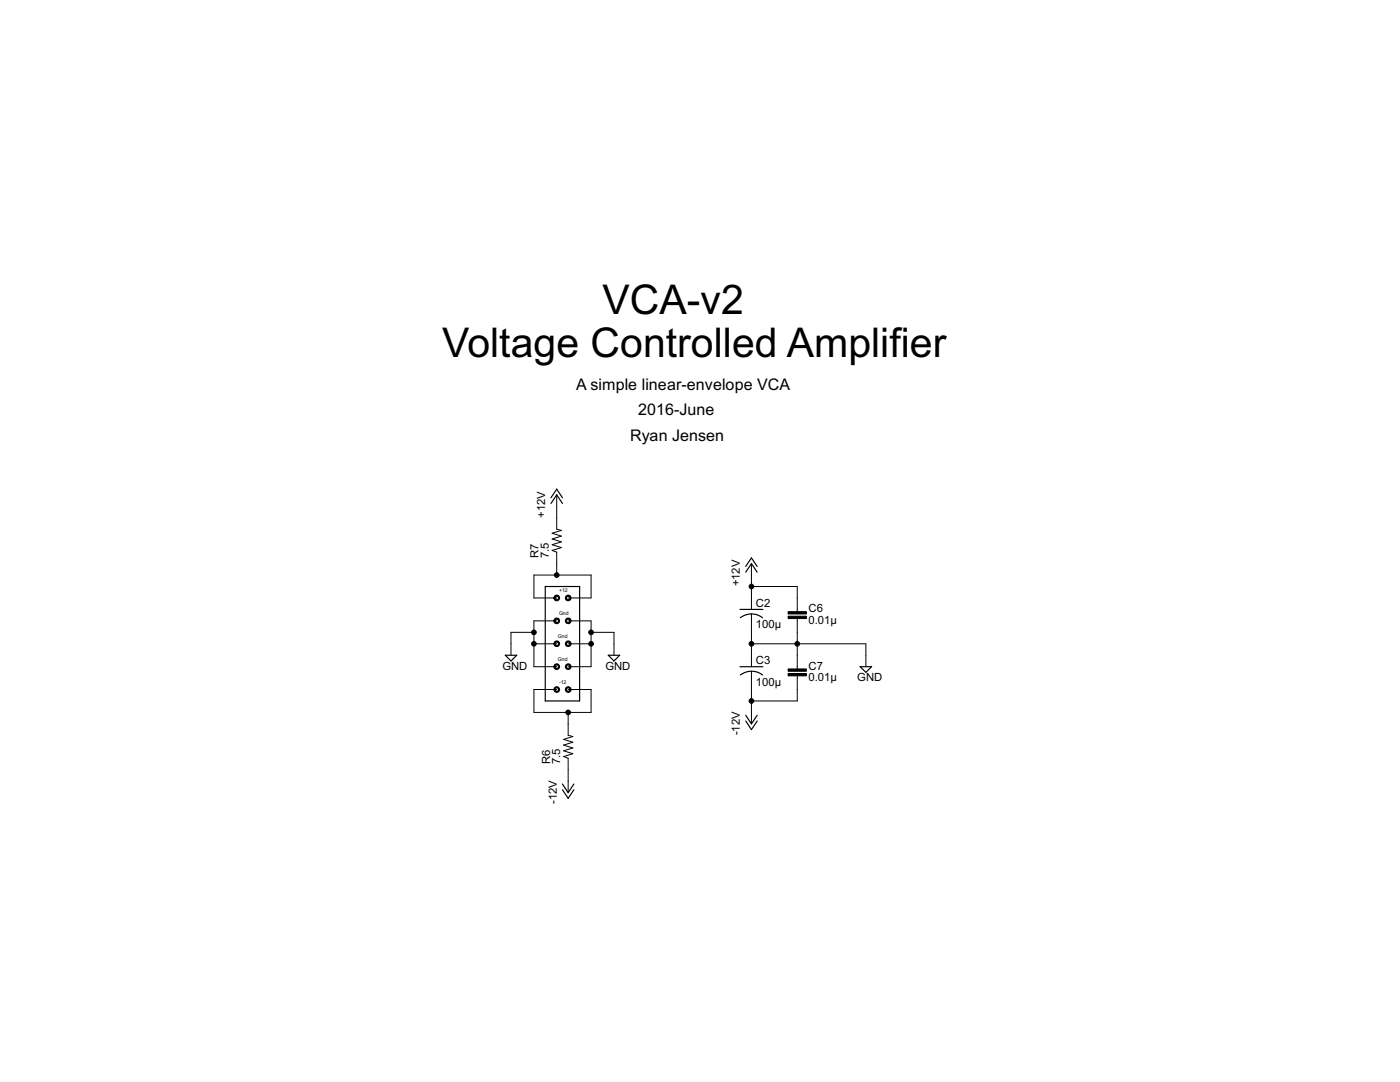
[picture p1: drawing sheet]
<svg xmlns="http://www.w3.org/2000/svg" width="279mm" height="216mm" viewBox="0 0 279 216" stroke-linecap="round" stroke-linejoin="round" font-family="sans-serif">
<g fill="none" stroke="#000" stroke-width=".23">
<path d="M110 99.3l1.1-1.7 1.1 1.7M108.8 117h6.9v22.9h-6.9zM110 100.5l1.1-1.8 1.1 1.8M148.8 114.2l1.2-1.7 1.1 1.7M148.8 113l1.2-1.7 1.1 1.7M100.8 130.7h2.3l-1.1 1.2zM121.4 130.7h2.3l-1.2 1.2zM147.7 121.6h4.6M147.7 133h4.6M150 122.5l.9 .1 1.3 .7M150 122.5l-1 .1-1.3 .7M150 133.9l1.4 .3 .8 .5"/>
<path d="M150 133.9l-1 .2-1.3 .6M171.7 133h2.2l-1.1 1.2zM112.2 156.4l1.2 1.8 1.1-1.8M112.2 157.6l1.2 1.7 1.1-1.7M148.8 142.7l1.2 1.7 1.1-1.7M148.8 143.9l1.2 1.7 1.1-1.7"/>
</g>
<g fill="none" stroke="#000" stroke-width=".2">
<path d="M111.1 98.7v6.9l.9 .2-1.8 .6 1.8 .6-1.8 .5 1.8 .6-1.8 .6 1.8 .6-1.8 .5 .9 .4v4.5M111.1 119.3h-4.5v-4.6h11.4v4.6h-4.6M150 112.5v9.1M150 117h9.1v5M106.6 126.2h-4.6v4.5M106.6 128.5h4.5M111.1 123.9h-4.5v9.1h4.5M111.1 137.6h-4.5v4.6h11.4v-4.6h-4.6M113.4 123.9h4.6v9.1h-4.6M113.4 128.5h4.6M118 126.2h4.5v4.5M150 122.5v10.5"/>
<path d="M150 133.9v10.5M150 128.5h22.8v4.5M159.1 123.4v10.1M159.1 134.9v5h-9.1M113.4 142.2v4.5l.9 .3-1.8 .5 1.8 .6-1.8 .6 1.8 .5-1.8 .6 1.8 .6-1.8 .6 .9 .3v6.9"/>
</g>
<path d="M157.3 123h3.6v.4h-3.6zM157.3 122h3.6v.5h-3.6zM157.3 134.4h3.6v.5h-3.6zM157.3 133.5h3.6v.4h-3.6z" fill="#000" stroke="#000" stroke-width=".2"/>
<g fill="#000" stroke="#000" stroke-width=".2">
<path d="M110.7 118.9a.58 .58 0 0 1 .9 .2 .58 .58 0 0 1-.4 .8 .58 .58 0 0 1-.7-.6h.3a.34 .34 0 0 1 .4-.4 .34 .34 0 0 1 .2 .6 .34 .34 0 0 1-.6-.1l-.3-.1z" fill-rule="evenodd"/>
<path d="M113 118.9a.58 .58 0 0 1 .9 .2 .58 .58 0 0 1-.4 .8 .58 .58 0 0 1-.7-.6h.3a.34 .34 0 0 1 .4-.4 .34 .34 0 0 1 .2 .6 .34 .34 0 0 1-.6-.1l-.3-.1z" fill-rule="evenodd"/>
<path d="M110.7 128a.58 .58 0 0 1 .9 .2 .58 .58 0 0 1-.4 .8 .58 .58 0 0 1-.7-.5h.3a.34 .34 0 0 1 .4-.4 .34 .34 0 0 1 .2 .5 .34 .34 0 0 1-.6 0l-.3-.1z" fill-rule="evenodd"/>
<path d="M110.7 123.5a.58 .58 0 0 1 .9 .1 .58 .58 0 0 1-.4 .9 .58 .58 0 0 1-.7-.6h.3a.34 .34 0 0 1 .4-.4 .34 .34 0 0 1 .2 .6 .34 .34 0 0 1-.6-.1l-.3-.1z" fill-rule="evenodd"/>
<path d="M110.7 132.6a.58 .58 0 0 1 .9 .1 .58 .58 0 0 1-.3 .9 .58 .58 0 0 1-.8-.6h.3a.34 .34 0 0 1 .4-.3 .34 .34 0 0 1 .2 .5 .34 .34 0 0 1-.6 0l-.3-.2z" fill-rule="evenodd"/>
<path d="M110.7 137.2a.58 .58 0 0 1 .9 .1 .58 .58 0 0 1-.4 .9 .58 .58 0 0 1-.7-.6h.3a.34 .34 0 0 1 .4-.4 .34 .34 0 0 1 .2 .6 .34 .34 0 0 1-.6-.1v-.1h-.3z" fill-rule="evenodd"/>
<path d="M113 128a.58 .58 0 0 1 .9 .2 .58 .58 0 0 1-.4 .8 .58 .58 0 0 1-.7-.5h.3a.34 .34 0 0 1 .4-.4 .34 .34 0 0 1 .2 .5 .34 .34 0 0 1-.6 0l-.3-.1z" fill-rule="evenodd"/>
<path d="M113 137.2a.58 .58 0 0 1 .9 .1 .58 .58 0 0 1-.4 .9 .58 .58 0 0 1-.7-.6h.3a.34 .34 0 0 1 .4-.4 .34 .34 0 0 1 .2 .6 .34 .34 0 0 1-.6-.1v-.1h-.3z" fill-rule="evenodd"/>
<path d="M113 123.5a.58 .58 0 0 1 .9 .1 .58 .58 0 0 1-.4 .9 .58 .58 0 0 1-.7-.6h.3a.34 .34 0 0 1 .4-.4 .34 .34 0 0 1 .2 .6 .34 .34 0 0 1-.6-.1l-.3-.1z" fill-rule="evenodd"/>
<path d="M113 132.6a.58 .58 0 0 1 .9 .1 .58 .58 0 0 1-.4 .9 .58 .58 0 0 1-.7-.6h.3a.34 .34 0 0 1 .4-.3 .34 .34 0 0 1 .2 .5 .34 .34 0 0 1-.6 0l-.3-.2z" fill-rule="evenodd"/>
<circle cx="111.1" cy="114.7" r=".47"/>
<circle cx="150" cy="117" r=".47"/>
<circle cx="106.6" cy="128.5" r=".47"/>
<circle cx="106.6" cy="126.2" r=".47"/>
<circle cx="118" cy="128.5" r=".47"/>
<circle cx="118" cy="126.2" r=".47"/>
<circle cx="150" cy="128.5" r=".47"/>
<circle cx="150" cy="139.9" r=".47"/>
<circle cx="159.1" cy="128.5" r=".47"/>
<circle cx="113.4" cy="142.2" r=".47"/>
</g>
<g font-size="9.1">
<text x="120.3" y="62.6">VCA-v2</text>
<text x="88.3" y="71.3">Voltage Controlled Amplifier</text>
</g>
<g font-size="3.6">
<text x="115" y="77.7">A simple linear-envelope VCA</text>
<text x="127.3" y="82.8">2016-June</text>
<text x="125.7" y="88">Ryan Jensen</text>
</g>
<g font-size="2.5">
<text x="108.8" y="103.3" transform="rotate(-90 108.8 103.3)">+12V</text>
<text x="107.5" y="111.3" transform="rotate(-90 107.5 111.3)">R7</text>
<text x="109.5" y="111.3" transform="rotate(-90 109.5 111.3)">7.5</text>
<text x="147.7" y="117" transform="rotate(-90 147.7 117)">+12V</text>
<text x="150.9" y="125.4">100µ</text>
<text x="150.9" y="121">C2</text>
<text x="161.4" y="124.5">0.01µ</text>
<text x="161.4" y="122.2">C6</text>
<text x="100.3" y="133.6">GND</text>
<text x="120.8" y="133.6">GND</text>
<text x="150.9" y="136.8">100µ</text>
<text x="150.9" y="132.5">C3</text>
<text x="161.4" y="135.9">0.01µ</text>
<text x="161.4" y="133.6">C7</text>
<text x="171.1" y="135.9">GND</text>
<text x="147.7" y="146.7" transform="rotate(-90 147.7 146.7)">-12V</text>
<text x="109.8" y="152.4" transform="rotate(-90 109.8 152.4)">R6</text>
<text x="111.8" y="152.4" transform="rotate(-90 111.8 152.4)">7.5</text>
<text x="111.1" y="160.4" transform="rotate(-90 111.1 160.4)">-12V</text>
</g>
<g font-size="1.2">
<text x="111.6" y="118.2">+12</text>
<text x="111.6" y="122.7">Gnd</text>
<text x="111.3" y="127.3">Gnd</text>
<text x="111.3" y="131.9">Gnd</text>
<text x="111.6" y="136.4">-12</text>
</g>
</svg>
